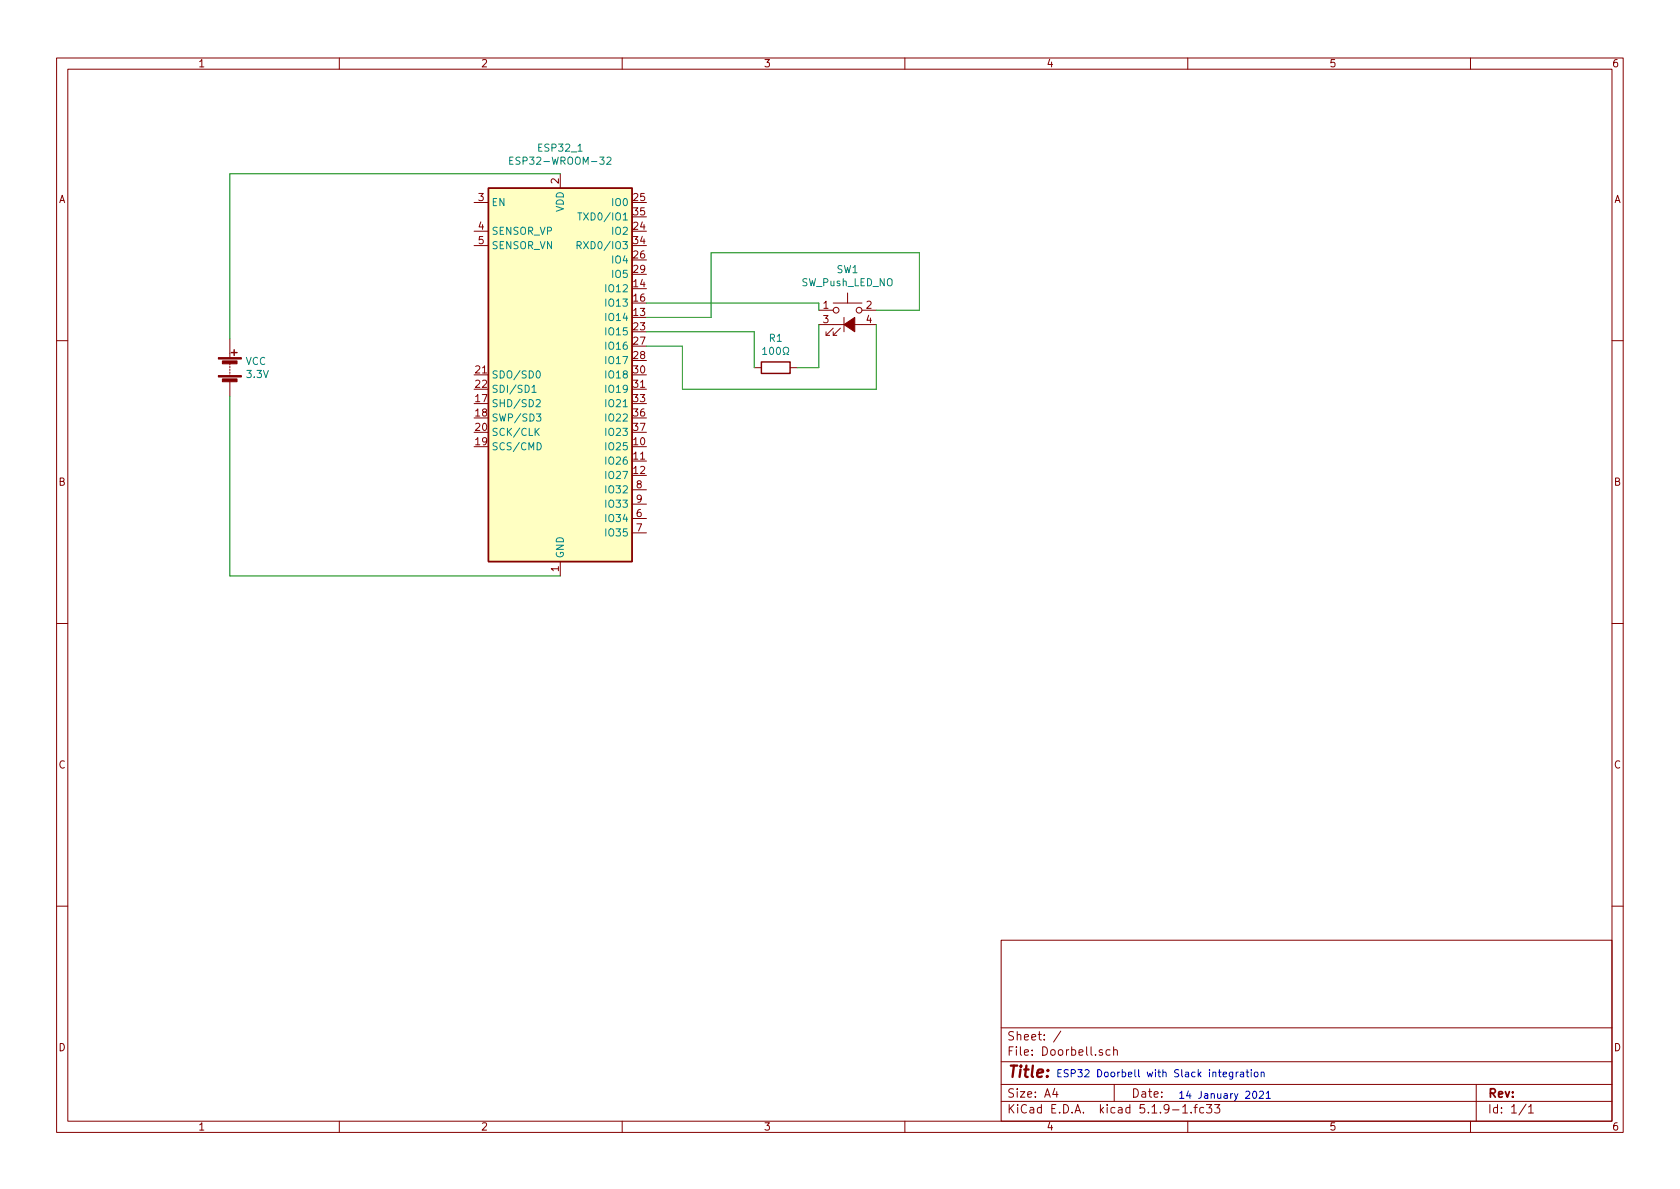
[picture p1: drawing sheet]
EESchema Schematic File Version 4
EELAYER 30 0
EELAYER END
$Descr A4 11693 8268
encoding utf-8
Sheet 1 1
Title ""
Date ""
Rev ""
Comp ""
Comment1 ""
Comment2 ""
Comment3 ""
Comment4 ""
$EndDescr
$Comp
L Device:Battery VCC
U 1 1
P 1600 2550
F 0 "VCC" H 1708 2596 50  0000 L CNN
F 1 "3.3V" H 1708 2505 50  0000 L CNN
F 2 "" V 1600 2610 50  0001 C CNN
F 3 "~" V 1600 2610 50  0001 C CNN
	1    1600 2550
	1    0    0    -1  
$EndComp
$Comp
L RF_Module:ESP32-WROOM-32 ESP32_1
U 1 1
P 3900 2600
F 0 "ESP32_1" H 3900 4181 50  0000 C CNN
F 1 "ESP32-WROOM-32" H 3900 4090 50  0000 C CNN
F 2 "RF_Module:ESP32-WROOM-32" H 3900 1100 50  0001 C CNN
F 3 "https://www.espressif.com/sites/default/files/documentation/esp32-wroom-32_datasheet_en.pdf" H 3600 2650 50  0001 C CNN
	1    3900 2600
	1    0    0    -1  
$EndComp
Wire Wire Line
	1600 1200 3900 1200
Wire Wire Line
	1600 2750 1600 4000
Wire Wire Line
	1600 4000 3900 4000
Wire Wire Line
	1600 1200 1600 2350
$Comp
L Device:R R1
U 1 1
P 5400 2550
F 0 "R1" V 5193 2550 50  0000 C CNN
F 1 "100Ω" V 5284 2550 50  0000 C CNN
F 2 "" V 5330 2550 50  0001 C CNN
F 3 "~" H 5400 2550 50  0001 C CNN
	1    5400 2550
	0    1    1    0   
$EndComp
$Comp
L Switch:SW_Push_LED SW1
U 1 1
P 5900 2250
F 0 "SW1" H 5900 2635 50  0000 C CNN
F 1 "SW_Push_LED_NO" H 5900 2544 50  0000 C CNN
F 2 "" H 5900 2550 50  0001 C CNN
F 3 "~" H 5900 2550 50  0001 C CNN
	1    5900 2250
	1    0    0    -1  
$EndComp
Wire Wire Line
	4500 2300 5250 2300
Wire Wire Line
	5250 2300 5250 2550
Wire Wire Line
	5550 2550 5700 2550
Wire Wire Line
	5700 2550 5700 2250
Wire Wire Line
	6100 2250 6100 2700
Wire Wire Line
	6100 2700 4750 2700
Wire Wire Line
	4750 2700 4750 2400
Wire Wire Line
	4750 2400 4500 2400
Wire Wire Line
	4500 2100 5700 2100
Wire Wire Line
	5700 2100 5700 2150
Wire Wire Line
	4500 2200 4950 2200
Wire Wire Line
	4950 2200 4950 1750
Wire Wire Line
	4950 1750 6400 1750
Wire Wire Line
	6400 1750 6400 2150
Wire Wire Line
	6400 2150 6100 2150
Text Notes 7350 7500 0    50   ~ 0
ESP32 Doorbell with Slack integration
Text Notes 8200 7650 0    50   ~ 0
14 January 2021
$EndSCHEMATC
